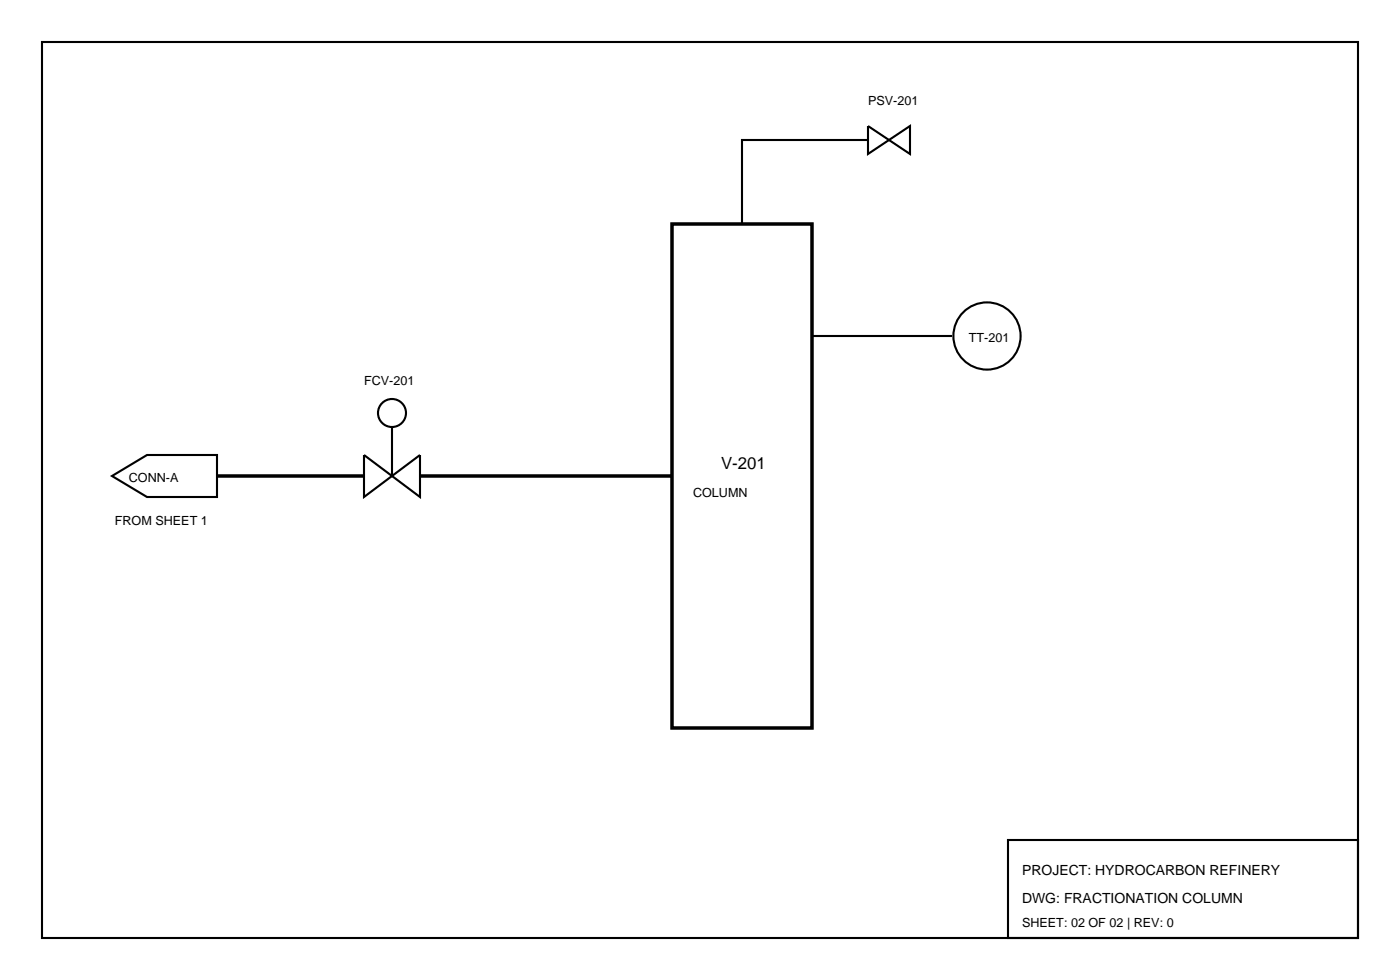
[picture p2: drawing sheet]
<svg xmlns="http://www.w3.org/2000/svg" width="353mm" height="247mm" viewBox="0 0 353 247" stroke-linecap="round" stroke-linejoin="round" font-family="sans-serif">
<g fill="none" stroke="#000" stroke-width=".53">
<path d="M10.6 10.6h331.6v225.8h-331.6zM218.7 35.3h-31.7v21.1M218.7 31.8l5.3 3.5-5.3 3.5zM224 35.3l5.3-3.5v7zM204.6 84.7h35.3M28.2 119.9l8.8-5.2h17.7v10.5h-17.7zM91.7 114.7l7.1 5.2-7.1 5.3zM98.8 119.9l7-5.2v10.5zM98.8 107.6v12.3M254 211.7h88.2v24.7h-88.2z"/>
<circle cx="248.7" cy="84.7" r="8.5"/>
<circle cx="98.8" cy="104.1" r="3.5"/>
</g>
<path d="M169.3 56.4h35.3v127h-35.3zM54.7 119.9h37zM105.8 119.9h63.5z" fill="none" stroke="#000" stroke-width=".88" stroke-linecap="butt"/>
<text font-size="4.2" x="181.7" y="118.2">V-201</text>
<g font-size="3.5">
<text x="257.5" y="220.5">PROJECT: HYDROCARBON REFINERY</text>
<text x="257.5" y="227.5">DWG: FRACTIONATION COLUMN</text>
</g>
<g font-size="3.2">
<text x="218.7" y="26.5">PSV-201</text>
<text x="244.1" y="86.1">TT-201</text>
<text x="91.7" y="97">FCV-201</text>
<text x="32.5" y="121.4">CONN-A</text>
<text x="174.6" y="125.2">COLUMN</text>
<text x="28.9" y="132.3">FROM SHEET 1</text>
<text x="257.5" y="233.5">SHEET: 02 OF 02 | REV: 0</text>
</g>
</svg>
